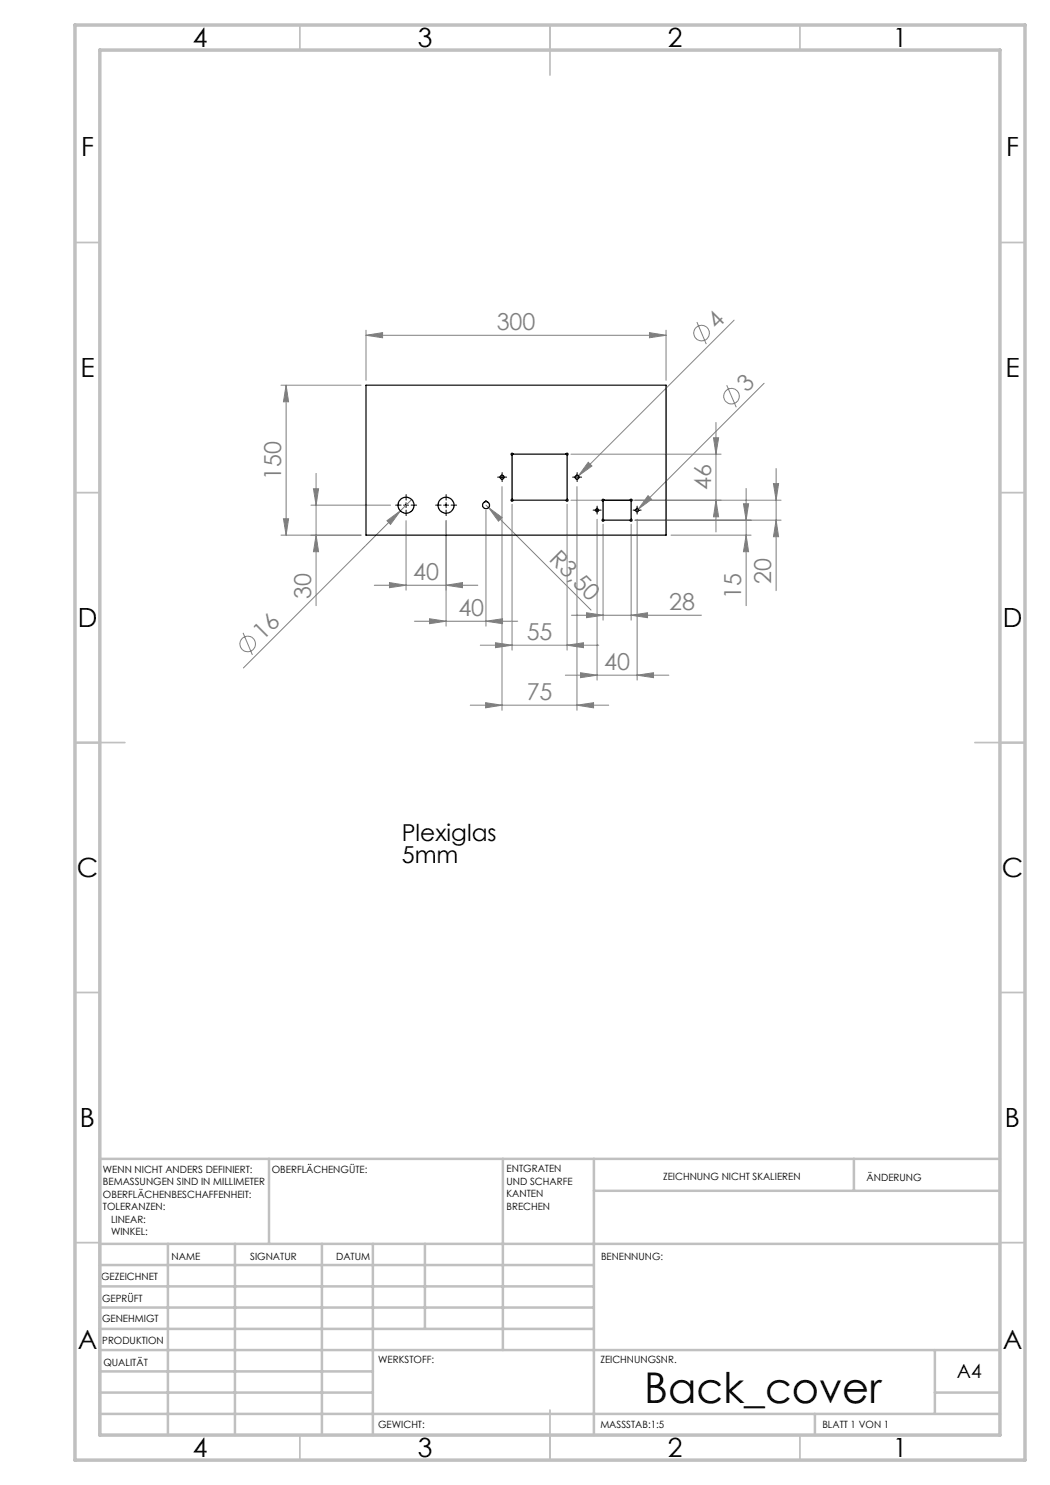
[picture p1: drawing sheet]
<svg xmlns="http://www.w3.org/2000/svg" width="210mm" height="297mm" viewBox="0 0 210 297" stroke-linecap="round" stroke-linejoin="round" font-family="sans-serif">
<g fill="none" stroke="#808080" stroke-width=".2">
<path d="M56.2 77h16M57.2 77l.5 3.4h-1zM57.2 77v30M73.2 67.1l3.3-.6v1.1zM73.2 66v10.1M73.2 67.1h60M129.9 66.5l3.3 .6-3.3 .5zM133.2 66v10.1M139.4 64.4l1.9 4.4M145.3 77l1.9 4.5M146.8 64l-31.7 31.7M152.8 76.7l-25.6 25.6"/>
<path d="M62.7 97.8h1l-.5 3.2zM63.2 94.7v26.4M82.3 99.9l-33.6 33.7M100.4 97.3v44.8M114.2 90.8h30M115.4 97.3v44.8M117.7 92.5l.7 .7-2.7 2zM129.6 99.1l.7 .8-2.7 1.9zM142.7 87.6h1l-.5 3.2zM143.2 84.5v21.9M149.2 97.7v23.4M154.7 96.7h1l-.5 3.3z"/>
<path d="M155.2 93.7v24.4M56.2 107h16M56.7 103.7h1l-.5 3.3zM62.2 101h15.9M63.2 107l.5 3.3h-1zM74.9 117h20.7M77.4 104.1l2.7-1.9-2 2.7zM77.9 116.5l3.3 .5-3.3 .5zM81.2 104.1v13.9M89.2 117l3.3-.5v1zM89.2 104.1v21.1M97.2 102.1v23.1"/>
<path d="M97.2 101l.5 .5M97.7 101.5l2.7 2-.7 .7zM97.7 101.5l20.5 20.5M102.4 100.9v29.1M113.4 100.9v29.1M119.4 103.9v32.1M120.6 104.8v19.2M126.2 104.8v19.2M127 104h29.2M127.4 103.9v32.1M134.2 107h16M143.2 100l.5 3.4h-1z"/>
<path d="M148.7 100.7h1l-.5 3.3zM149.2 107l.5 3.3h-1zM155.2 104l.5 3.3h-1zM156.2 100h-42M48.6 126.6l1.9 4.4M82.9 124.2h20.6M85.9 123.8l3.3 .4-3.3 .5zM96.1 129h23.7M97.2 124.2l3.3-.4v.9zM99.1 128.5l3.3 .5-3.3 .5zM113.1 135h20.7M113.4 129l3.3-.5v1z"/>
<path d="M114.3 123h26M116.1 134.5l3.3 .5-3.3 .5zM117.3 122.6l3.3 .4-3.3 .5zM126.2 123l3.3-.4v.9zM127.4 135l3.3-.5v1zM94.1 141h27.6M97.1 140.5l3.3 .5-3.3 .6zM115.4 141l3.3-.5v1.1z"/>
<circle cx="140.3" cy="66.6" r="1.57"/>
<circle cx="146.3" cy="79.2" r="1.56"/>
<circle cx="49.5" cy="128.8" r="1.55"/>
</g>
<g fill="none" stroke="#000" stroke-width=".2" stroke-dasharray="15.2 1.3 1.3 1.3">
<path d="M99.9 95.4h-.4M100.4 94.9v-.4M100.4 95.9v.4M100.9 95.4h.4M114.9 95.4h-.4M115.4 94.9v-.4M115.4 95.9v.4M115.9 95.4h.4M80.2 101h-1.1M81.2 100v-1.1M81.2 102v1.1M82.2 101h1.1"/>
<path d="M88.2 101h-1.1M89.2 100v-1.1M89.2 102v1.1M90.2 101h1.1M118.9 102h-.3M119.4 101.5v-.3M119.4 102.5v.3M119.9 102h.3M126.9 102h-.3M127.4 101.5v-.3M127.4 102.5v.3M127.9 102h.3"/>
</g>
<path d="M99.9 95.5h1M100.4 94.9v1.1M114.9 95.5h1M115.4 94.9v1.1M80.7 101h1M81.2 100.5v1M88.7 101h1M89.2 100.5v1M118.9 102.1h1M119.4 101.5v1M126.9 102.1h1M127.4 101.5v1" fill="none" stroke="#000" stroke-width=".2"/>
<g fill="none" stroke="#c0c0c0" stroke-width=".35">
<path d="M60 5v5M110 5v10M160 5v5M15 48.5h5M200 48.5h5M15 98.5h5M200 98.5h5M15 148.5h10M195 148.5h10M15 198.5h5M200 198.5h5M15 248.5h5"/>
<path d="M200 248.5h5M60 287v5M110 282v10M160 287v5"/>
</g>
<g fill="none" stroke="#c0c0c0" stroke-width=".5">
<path d="M53.8 231.8v17M100.6 231.8v38.2M118.8 231.8v55.2M118.8 238.2h81.2M170.8 231.8v6.4M200 231.8h-180v55.2M20 248.8h180M20 257.3h98.8M20 253h98.8M33.6 248.8v38.2M47 248.8v38.2M64.4 248.8v38.2"/>
<path d="M74.6 248.8v38.2M85 248.8v17M20 265.8h98.8M20 261.5h98.8M20 278.5h54.6M20 274.3h54.6M20 270h180M187 278.5h13M187 270v12.8M20 282.8h180M163 282.8v4.2"/>
</g>
<path d="M15 5h190v287h-190zM20 10h180v277h-180z" fill="none" stroke="#c0c0c0" stroke-width=".7"/>
<g fill="#808080">
<path d="M77.4 104.1l2.7-1.9-2 2.7z"/>
<path d="M97.7 101.5l2.7 2-.7 .7z"/>
<path d="M89.2 117l3.3-.5v1zM77.9 116.5l3.3 .5-3.3 .5zM113.4 129l3.3-.5v1zM99.1 128.5l3.3 .5-3.3 .5zM127.4 135l3.3-.5v1zM116.1 134.5l3.3 .5-3.3 .5z"/>
<path d="M73.2 67.1l3.3-.6v1.1zM129.9 66.5l3.3 .6-3.3 .5zM85.9 123.8l3.3 .4-3.3 .5zM97.2 124.2l3.3-.4v.9zM97.1 140.5l3.3 .5-3.3 .6zM115.4 141l3.3-.5v1.1zM117.3 122.6l3.3 .4-3.3 .5zM126.2 123l3.3-.4v.9z"/>
<path d="M129.6 99.1l-2 2.7 2.7-1.9zM117.7 92.5l-2 2.7 2.7-2z"/>
<path d="M56.7 103.7h1l-.5 3.3zM57.2 77l.5 3.4h-1z"/>
<path d="M143.2 100l.5 3.4h-1zM142.7 87.6h1l-.5 3.2z"/>
<path d="M62.7 97.8h1l-.5 3.2zM63.2 107l.5 3.3h-1zM154.7 96.7h1l-.5 3.3zM155.2 104l.5 3.3h-1zM148.7 100.7h1l-.5 3.3zM149.2 107l.5 3.3h-1z"/>
</g>
<g fill="none" stroke="#000" stroke-width=".25">
<path d="M73.2 77h60v30h-60zM102.3 90.7l.1-.1 .2 .2h10.6a.21 .21 0 0 1 .2-.2 .21 .21 0 0 1 .2 .2 .21 .21 0 0 1-.2 .2v8.8a.21 .21 0 0 1 .2 .2 .21 .21 0 0 1-.2 .2 .21 .21 0 0 1-.2-.2h-10.6a.21 .21 0 0 1-.2 .2 .21 .21 0 0 1-.2-.2 .21 .21 0 0 1 .2-.2v-8.8l-.2-.2zM120.5 99.9l.1-.1 .2 .2h5.2a.21 .21 0 0 1 .2-.2 .21 .21 0 0 1 .2 .2 .21 .21 0 0 1-.2 .3v3.6a.2 .2 0 0 1 .2 .2 .2 .2 0 0 1-.2 .1 .2 .2 0 0 1-.2-.2h-5.2a.19 .19 0 0 1-.2 .2 .19 .19 0 0 1-.2-.2l.2-.1v-3.6l-.2-.3zM96.7 100.6l.5-.4a.82 .82 0 0 1 .5 1.3 .69 .69 0 0 1-1 0 .69 .69 0 0 1 0-.9z"/>
<circle cx="100.4" cy="95.4" r=".39"/>
<circle cx="115.4" cy="95.4" r=".39"/>
<circle cx="81.2" cy="101.1" r="1.59"/>
<circle cx="89.2" cy="101.1" r="1.61"/>
<circle cx="119.4" cy="102.1" r=".31"/>
<circle cx="127.4" cy="102.1" r=".31"/>
</g>
<text font-size="8.5" x="128.9" y="280.6">Back_cover</text>
<g font-size="5.3">
<text x="38.5" y="9.5">4</text>
<text x="83.5" y="9.5">3</text>
<text x="133.6" y="9.5">2</text>
<text x="178.6" y="9.5">1</text>
<text x="16.2" y="31.2">F</text>
<text x="201.2" y="31.2">F</text>
<text x="16.1" y="75.5">E</text>
<text x="201.1" y="75.5">E</text>
<text x="15.5" y="125.5">D</text>
<text x="200.5" y="125.5">D</text>
<text x="15.4" y="175.5">C</text>
<text x="200.4" y="175.5">C</text>
<text x="16" y="225.5">B</text>
<text x="201" y="225.5">B</text>
<text x="15.5" y="269.7">A</text>
<text x="200.5" y="269.7">A</text>
<text x="38.5" y="291.5">4</text>
<text x="83.5" y="291.5">3</text>
<text x="133.6" y="291.5">2</text>
<text x="178.6" y="291.5">1</text>
</g>
<g font-size="4.7" fill="#808080">
<text x="143.4" y="66" transform="rotate(-45 143.4 66)">4</text>
<text x="99.3" y="66">300</text>
<text x="149.3" y="78.6" transform="rotate(-45 149.3 78.6)">3</text>
<text x="56.2" y="95.9" transform="rotate(-90 56.2 95.9)">150</text>
<text x="142.2" y="98" transform="rotate(-90 142.2 98)">46</text>
<text x="109.6" y="112" transform="rotate(45 109.6 112)">R3,50</text>
<text x="62.2" y="119.8" transform="rotate(-90 62.2 119.8)">30</text>
<text x="82.6" y="116">40</text>
<text x="148.2" y="119.8" transform="rotate(-90 148.2 119.8)">15</text>
<text x="154.2" y="116.8" transform="rotate(-90 154.2 116.8)">20</text>
<text x="91.7" y="123.2">40</text>
<text x="133.9" y="122">28</text>
<text x="52.6" y="128.2" transform="rotate(-45 52.6 128.2)">16</text>
<text x="105.3" y="128">55</text>
<text x="120.8" y="134">40</text>
<text x="105.3" y="140">75</text>
</g>
<g font-size="4.7">
<text x="80.4" y="168.1">Plexiglas</text>
<text x="80.4" y="172.6">5mm</text>
</g>
<text font-size="3.9" x="191.4" y="275.6">A4</text>
<g font-size="2">
<text x="20.6" y="234.6">WENN NICHT ANDERS DEFINIERT:</text>
<text x="20.6" y="237.1">BEMASSUNGEN SIND IN MILLIMETER</text>
<text x="20.6" y="239.6">OBERFLÄCHENBESCHAFFENHEIT:</text>
<text x="54.4" y="234.6">OBERFLÄCHENGÜTE:</text>
<text x="101.3" y="234.5">ENTGRATEN</text>
<text x="101.3" y="237">UND SCHARFE</text>
<text x="101.3" y="239.5">KANTEN</text>
<text x="132.6" y="236">ZEICHNUNG NICHT SKALIEREN</text>
<text x="173.3" y="236.2">ÄNDERUNG</text>
<text x="20.6" y="242.1">TOLERANZEN:</text>
<text x="22.2" y="244.6">LINEAR:</text>
<text x="101.3" y="242">BRECHEN</text>
<text x="22.2" y="247.1">WINKEL:</text>
<text x="34.3" y="252">NAME</text>
<text x="50" y="251.9">SIGNATUR</text>
<text x="67.2" y="251.9">DATUM</text>
<text x="120.2" y="251.9">BENENNUNG:</text>
<text x="20.2" y="256.1">GEZEICHNET</text>
<text x="20.4" y="260.3">GEPRÜFT</text>
<text x="20.4" y="264.4">GENEHMIGT</text>
<text x="20.5" y="268.8">PRODUKTION</text>
<text x="20.7" y="273.1">QUALITÄT</text>
<text x="75.6" y="272.5">WERKSTOFF:</text>
<text x="120.1" y="272.5">ZEICHNUNGSNR.</text>
<text x="75.6" y="285.5">GEWICHT:</text>
<text x="120.1" y="285.6">MASSSTAB:1:5</text>
<text x="164.5" y="285.6">BLATT 1 VON 1</text>
</g>
</svg>
